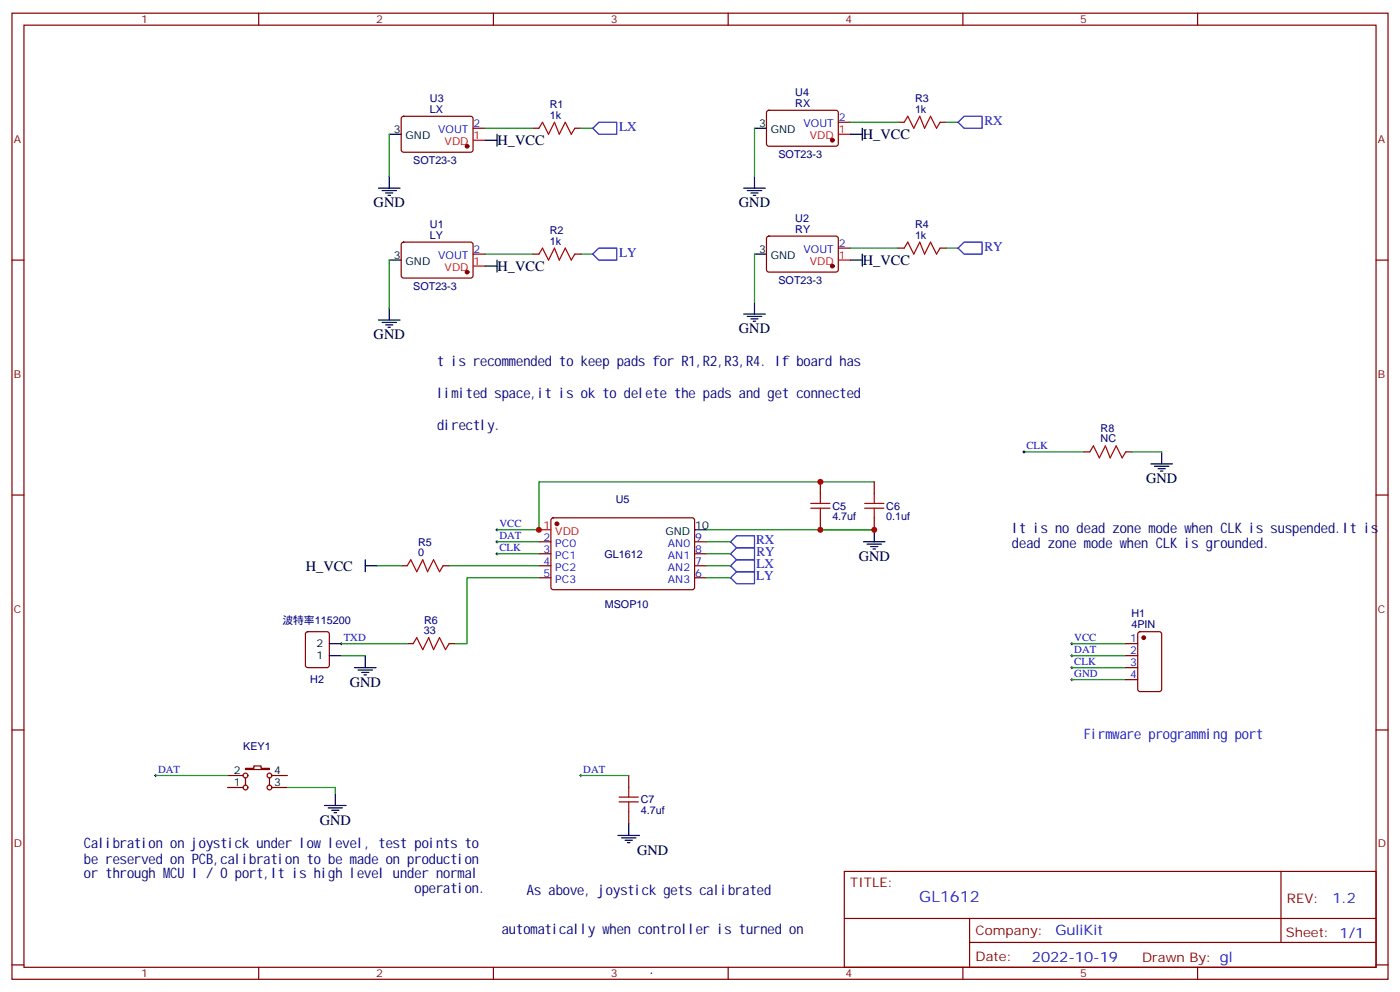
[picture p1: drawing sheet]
<svg xmlns="http://www.w3.org/2000/svg" width="412mm" height="292mm" viewBox="0 0 412 292" stroke-linecap="round" stroke-linejoin="round" font-family="sans-serif">
<g fill="none" stroke="#870000" stroke-width=".35">
<path d="M3.5 3.9h405.4v284.3h-405.4zM7.1 7.4h398.2v277.3h-398.2zM76.2 3.9v3.5M145.3 3.9v3.5M214.5 3.9v3.5M283.6 3.9v3.5M352.8 3.9v3.5M118.4 34.4l.5-.2 20 .1 .4 .6v9.5l-.7 .4-20-.1-.4-.6v-9.2zM139.3 37.7h3.6M157 37.7h1.7M169.3 37.7h1.8M226 32.7l.5-.2h20l.4 .7v9.4l-.7 .4h-20l-.4-.7v-9.1z"/>
<path d="M246.9 36h3.6M264.6 36h1.7M276.9 36h1.8M3.5 76.6h3.6M118.4 71.5l.5-.2h20l.4 .7v9.4l-.7 .4h-20l-.4-.7v-9.1zM139.3 74.8h3.6M157 74.8h1.7M169.3 74.8h1.8M226 69.7l.5-.2 20 .1 .4 .6v9.4l-.7 .5-20-.1-.4-.6v-9.2zM246.9 73h3.6M264.6 73h1.7M276.9 73h1.8"/>
<path d="M405.3 76.6h3.6M319.3 133h1.7M331.6 133h1.8M3.5 145.7h3.6M158.7 159.5h3.6M162.5 152.6l.5-.2 41.2 .1 .4 .6-.1 20-.6 .5-41.2-.1-.4-.6v-19.8zM204.6 159.5h3.5M241.7 141.8v3.5M241.7 152.4v3.5M257.5 141.8v3.5M257.5 152.4v3.5M405.3 145.7h3.6"/>
<path d="M118.2 166.5h1.7M130.5 166.5h1.8M158.7 163h3.6M158.7 166.5h3.6M158.7 170h3.6M204.6 163h3.5M204.6 166.5h3.5M204.6 170h3.5M90.2 186.1l.5-.2h5.6l.7 .4v9.5l-.4 .6-5.9 .1-.7-.5v-9.4zM119.9 189.4h1.8M132.3 189.4h1.8M331.6 189.4h3.5"/>
<path d="M331.6 196.5h3.5M331.6 193h3.5M335.4 186.1l.4-.2h5.7l.6 .4 .1 16.5-.5 .7-5.9 .1-.6-.5-.1-16.5zM3.5 214.8h3.6M331.6 200h3.5M405.3 214.8h3.6M67 231.8h4.6M67 228.2h4.6M72.3 226.1h2.5v-.7h2.1v.7h2.5v.4h-7.1zM72.3 229v2.1M79.4 229v2.1M80.1 231.8h4.6"/>
<path d="M80.1 228.2h4.6M185.2 228.2v3.6M185.2 238.8v3.6M248.7 256.5h156.6v28.2h-156.6zM377.3 256.5v20.9M248.7 270.3h156.5M285.6 277.4h119.6M285.6 270.3v14.1M3.5 284h3.6M76.2 284.7v3.5M145.3 284.7v3.5M214.5 284.7v3.5"/>
<path d="M283.6 284.7v3.5M352.8 284.7v3.5M405.3 284h3.6"/>
<circle cx="72.3" cy="228.2" r=".71"/>
<circle cx="72.3" cy="231.8" r=".71"/>
<circle cx="79.4" cy="228.2" r=".71"/>
<circle cx="79.4" cy="231.8" r=".71"/>
</g>
<g fill="none" stroke="#000" stroke-width=".35">
<path d="M114.7 39.5h3.5M146.4 39.5v3.5M222.2 37.7h3.6M250.5 39.5h3.5M254 37.7v3.6M111.5 55.4h6.3M112.5 56.1h4.3M113.6 56.8h2.1M114.3 57.5h.7M114.7 51.9v3.5M142.9 41.3h3.5M219.1 55.4h6.3"/>
<path d="M220.1 56.1h4.3M221.2 56.8h2.1M221.9 57.5h.7M222.2 51.9v3.5M114.7 76.6h3.5M142.9 78.3h3.5M146.4 76.6v3.5M222.2 74.8h3.6M250.5 76.6h3.5M254 74.8v3.5M111.5 94.2h6.3M112.5 94.9h4.3"/>
<path d="M113.6 95.6h2.1M114.3 96.3h.7M114.7 90.7v3.5M219.1 92.4h6.3M220.1 93.1h4.3M221.2 93.8h2.1M221.9 94.5h.7M222.2 88.9v3.5M339 136.5h6.4M340.1 137.2h4.2M341.1 137.9h2.2M341.8 138.6h.7"/>
<path d="M342.2 133v3.5M204.6 155.9h3.5M254.4 159.5h6.3M257.5 155.9v3.6M107.6 164.7v3.6M107.6 166.5h3.5M255.4 160.2h4.2M256.5 160.9h2.1M257.2 161.6h.7M97 193h3.5M97 189.4h3.5M104.4 196.5h6.4"/>
<path d="M105.5 197.2h4.2M106.5 197.9h2.2M107.2 198.6h.7M107.6 193v3.5M95.6 237.1h6.4M96.7 237.8h4.2M97.7 238.5h2.1M98.4 239.2h.7M98.8 233.5v3.6M182 245.9h6.4M183.1 246.6h4.2M184.1 247.3h2.2"/>
<path d="M184.9 248h.7M185.2 242.4v3.5"/>
</g>
<g fill="none" stroke="#a10000" stroke-width=".35">
<path d="M158.7 37.7l1.1-1.7 1.8 3.5 1.7-3.5 1.4 3.5 1.8-3.5 1.8 3.5 1-1.8M266.3 36l1.1-1.8 1.8 3.5 1.7-3.5 1.4 3.5 1.8-3.5 1.8 3.5 1-1.7M158.7 74.8l1.1-1.8 1.8 3.6 1.7-3.6 1.4 3.6 1.8-3.6 1.8 3.6 1-1.8M266.3 73l1.1-1.7 1.8 3.5 1.7-3.5 1.4 3.5 1.8-3.5 1.8 3.5 1-1.8M321 133l1.1-1.8 1.7 3.6 1.8-3.6 1.4 3.6 1.8-3.6 1.8 3.6 1-1.8M238.8 149.6h5.7M238.8 148.2h5.7M241.7 145.3v2.9M241.7 149.6v2.8M254.7 149.6h5.6M254.7 148.2h5.6M257.5 145.3v2.9"/>
<path d="M257.5 149.6v2.8M119.9 166.5l1.1-1.8 1.8 3.6 1.7-3.6 1.4 3.6 1.8-3.6 1.8 3.6 1-1.8M121.7 189.4l1.1-1.7 1.7 3.5 1.8-3.5 1.4 3.5 1.8-3.5 1.7 3.5 1.1-1.8M182.4 236h5.6M182.4 234.6h5.6M185.2 231.8v2.8M185.2 236v2.8"/>
</g>
<g fill="none" stroke="#000" stroke-width=".29">
<path d="M301.3 133h.7M301.6 132.6v.7M146 159.5h.8M146 155.9h.8M146.4 155.6v.7M146.4 159.1v.7M146 163h.8M146.4 162.6v.7M100.2 189.4h.7M100.5 189.1v.7M315.4 189.4h.7M315.4 193h.7"/>
<path d="M315.4 196.5h.7M315.7 189.1v.7M315.7 192.6v.7M315.7 196.1v.7M315.7 199.7v.7M315.4 200h.7M45.5 228.2h.7M45.9 227.9v.7M170.7 228.2h.7M171.1 227.9v.7"/>
</g>
<g fill="#870000" stroke="#870000" stroke-width=".35">
<circle cx="137.6" cy="80.1" r=".53"/>
<circle cx="245.2" cy="78.3" r=".53"/>
<circle cx="137.6" cy="43" r=".53"/>
<circle cx="245.2" cy="41.3" r=".53"/>
<circle cx="164" cy="154.2" r=".53"/>
<circle cx="336.9" cy="187.7" r=".53"/>
</g>
<path d="M246.9 39.5h3.6M139.3 41.3h3.6M139.3 78.3h3.6M246.9 76.6h3.6M158.7 155.9h3.6" fill="none" stroke="#f00" stroke-width=".35"/>
<g fill="none" stroke="#008700" stroke-width=".35">
<path d="M114.7 39.5v12.4M142.9 37.7h14.1M171.1 37.7h3.5M222.2 37.7v14.2M250.5 36h14.1M278.7 36h3.5M114.7 76.6v14.1M142.9 74.8h14.1M171.1 74.8h3.5M222.2 74.8v14.1M250.5 73h14.1M278.7 73h3.5"/>
<path d="M301.6 133h17.7M333.4 133h8.8M146.4 159.5h12.3M208.1 159.5h7.1M208.1 155.9h49.4M257.5 141.8h-98.8v14.1h-12.3M111.1 166.5h7.1M132.3 166.5h26.4M146.4 163h12.3M158.7 170h-21.1v19.4h-3.5M208.1 163h7.1M208.1 166.5h7.1"/>
<path d="M208.1 170h7.1M100.5 189.4h19.4M100.5 193h7.1M315.7 189.4h15.9M315.7 193h15.9M315.7 196.5h15.9M315.7 200h15.9M45.9 228.2h21.1M84.7 231.8h14.1v1.7M171.1 228.2h14.1"/>
</g>
<path d="M174.6 37.7l1.8-1.7h5.3v3.5h-5.3zM282.2 36l1.8-1.8h5.3v3.5h-5.3zM174.6 74.8l1.8-1.8h5.3v3.6h-5.3zM282.2 73l1.8-1.7h5.3v3.5h-5.3zM215.2 159.5l1.8-1.8h5.2v3.5h-5.2zM215.2 163l1.8-1.8h5.2v3.5h-5.2zM215.2 166.5l1.8-1.8h5.2v3.6h-5.2zM215.2 170l1.8-1.7h5.2v3.5h-5.2z" fill="none" stroke="#00f" stroke-width=".35"/>
<g fill="#c00">
<circle cx="241.7" cy="155.9" r=".88"/>
<circle cx="158.8" cy="155.9" r=".88"/>
<circle cx="241.7" cy="141.8" r=".88"/>
<circle cx="257.5" cy="155.9" r=".88"/>
</g>
<text font-size="4.6" fill="#00f" x="270.8" y="265.5">GL1612</text>
<g font-size="4.2">
<text x="254.2" y="40.9">H_VCC</text>
<text x="146.6" y="42.7">H_VCC</text>
<text x="110.1" y="61">GND</text>
<text x="217.7" y="61">GND</text>
<text x="254.2" y="78">H_VCC</text>
<text x="146.6" y="79.7">H_VCC</text>
<text x="110.1" y="99.8">GND</text>
<text x="217.7" y="98.1">GND</text>
<text x="337.6" y="142.2">GND</text>
<text x="90.1" y="168">H_VCC</text>
<text x="252.9" y="165.1">GND</text>
<text x="103" y="202.1">GND</text>
<text x="94.2" y="242.7">GND</text>
<text x="187.7" y="251.5">GND</text>
</g>
<g font-size="4.2" fill="#000080">
<text x="128.8" y="107.7">t is recommended to keep pads for R1,R2,R3,R4. If board has</text>
<text x="128.8" y="117.1">limited space,it is ok to delete the pads and get connected</text>
<text x="128.8" y="126.4">directly.</text>
<text x="298.1" y="156.9">It is no dead zone mode when CLK is suspended.It is</text>
<text x="298.1" y="161.3">dead zone mode when CLK is grounded.</text>
<text x="24.7" y="249.6">Calibration on joystick under low level, test points to</text>
<text x="24.7" y="254.3">be reserved on PCB,calibration to be made on production</text>
<text x="24.7" y="258.5">or through MCU I / O port,It is high level under normal</text>
<text x="122.1" y="262.7">operation.</text>
<text x="155.2" y="263.4">As above, joystick gets calibrated</text>
<text x="147.8" y="275">automatically when controller is turned on</text>
<text x="191.2" y="286.6">.</text>
</g>
<g font-size="4.2" fill="#00f">
<text x="319.3" y="217.6">Firmware programming port</text>
<text x="392.5" y="265.7">1.2</text>
<text x="310.9" y="275.3">GuliKit</text>
<text x="304" y="283.1">2022-10-19</text>
</g>
<g font-size="3.9" fill="#00f">
<text x="182.4" y="38.5">LX</text>
<text x="290" y="36.8">RX</text>
<text x="182.4" y="75.6">LY</text>
<text x="290" y="73.8">RY</text>
<text x="222.7" y="160.2">RX</text>
<text x="222.8" y="163.7">RY</text>
<text x="222.8" y="167.2">LX</text>
<text x="222.7" y="170.8">LY</text>
</g>
<g font-size="3.9" fill="#800">
<text x="250.5" y="261.1">TITLE:</text>
<text x="379.1" y="265.7">REV:</text>
<text x="287.4" y="275.3">Company:</text>
<text x="378.7" y="275.9">Sheet: 1/1</text>
<text x="287.4" y="282.9">Date:</text>
<text x="336.4" y="283">Drawn By: gl</text>
</g>
<g font-size="3.2" fill="#800">
<text x="41.6" y="6.9">1</text>
<text x="110.8" y="6.9">2</text>
<text x="179.9" y="6.9">3</text>
<text x="249.1" y="6.9">4</text>
<text x="318.2" y="6.9">5</text>
<text x="4.1" y="42">A</text>
<text x="405.9" y="42">A</text>
<text x="4.1" y="111.1">B</text>
<text x="405.9" y="111.1">B</text>
<text x="4.1" y="180.3">C</text>
<text x="405.9" y="180.3">C</text>
<text x="4.1" y="249.4">D</text>
<text x="405.9" y="249.4">D</text>
<text x="41.6" y="287.7">1</text>
<text x="110.8" y="287.7">2</text>
<text x="179.9" y="287.7">3</text>
<text x="249.1" y="287.7">4</text>
<text x="318.2" y="287.7">5</text>
</g>
<g font-size="3.2" fill="#000080">
<text x="234.3" y="28.3">U4</text>
<text x="126.7" y="33.2">LX</text>
<text x="126.7" y="30.1">U3</text>
<text x="161.9" y="34.9">1k</text>
<text x="161.9" y="31.9">R1</text>
<text x="234.3" y="31.4">RX</text>
<text x="269.5" y="33.2">1k</text>
<text x="269.5" y="30.1">R3</text>
<text x="229.3" y="46.6">SOT23-3</text>
<text x="121.7" y="48.3">SOT23-3</text>
<text x="234.3" y="65.4">U2</text>
<text x="126.7" y="70.2">LY</text>
<text x="126.7" y="67.1">U1</text>
<text x="161.9" y="72">1k</text>
<text x="161.9" y="68.9">R2</text>
<text x="234.3" y="68.4">RY</text>
<text x="269.5" y="70.2">1k</text>
<text x="269.5" y="67.1">R4</text>
<text x="229.3" y="83.6">SOT23-3</text>
<text x="121.7" y="85.4">SOT23-3</text>
<text x="324.2" y="130.2">NC</text>
<text x="324.2" y="127.1">R8</text>
<text x="181.4" y="147.9">U5</text>
<text x="245.2" y="153.2">4.7uf</text>
<text x="245.2" y="150">C5</text>
<text x="261.1" y="153.2">0.1uf</text>
<text x="261.1" y="150">C6</text>
<text x="123.1" y="160.6">R5</text>
<text x="123.1" y="163.7">0</text>
<text x="178" y="164.1">GL1612</text>
<text x="178.2" y="178.9">MSOP10</text>
<text x="83.2" y="183.5">波特率115200</text>
<text x="124.9" y="183.6">R6</text>
<text x="333.3" y="184.8">4PIN</text>
<text x="333.3" y="181.7">H1</text>
<text x="124.9" y="186.6">33</text>
<text x="91.4" y="201.2">H2</text>
<text x="71.6" y="220.6">KEY1</text>
<text x="188.7" y="239.6">4.7uf</text>
<text x="188.7" y="236.4">C7</text>
</g>
<g font-size="3.2" fill="#00f">
<text x="247.1" y="35.6">2</text>
<text x="129.1" y="39.2">VOUT</text>
<text x="139.5" y="37.4">2</text>
<text x="236.7" y="37.4">VOUT</text>
<text x="129.1" y="76.2">VOUT</text>
<text x="139.5" y="74.4">2</text>
<text x="236.7" y="74.4">VOUT</text>
<text x="247.1" y="72.7">2</text>
<text x="302.3" y="132.1">CLK</text>
<text x="147.1" y="155">VCC</text>
<text x="147.1" y="158.6">DAT</text>
<text x="160.1" y="159.1">2</text>
<text x="163.6" y="160.9">PC0</text>
<text x="196.7" y="160.9">AN0</text>
<text x="204.8" y="159.1">9</text>
<text x="147.1" y="162.1">CLK</text>
<text x="160.1" y="162.6">3</text>
<text x="160.1" y="166.2">4</text>
<text x="163.6" y="164.4">PC1</text>
<text x="163.6" y="167.9">PC2</text>
<text x="196.7" y="167.9">AN2</text>
<text x="196.7" y="164.4">AN1</text>
<text x="204.8" y="166.2">7</text>
<text x="204.8" y="162.6">8</text>
<text x="160.1" y="169.7">5</text>
<text x="163.6" y="171.4">PC3</text>
<text x="196.7" y="171.4">AN3</text>
<text x="204.8" y="169.7">6</text>
<text x="101.2" y="188.6">TXD</text>
<text x="316.4" y="188.6">VCC</text>
<text x="332.9" y="189.1">1</text>
<text x="316.4" y="192.1">DAT</text>
<text x="316.4" y="195.6">CLK</text>
<text x="332.9" y="196.1">3</text>
<text x="332.9" y="192.6">2</text>
<text x="316.4" y="199.1">GND</text>
<text x="332.9" y="199.7">4</text>
<text x="46.6" y="227.4">DAT</text>
<text x="171.8" y="227.4">DAT</text>
</g>
<g font-size="3.2">
<text x="116" y="39.2">3</text>
<text x="119.5" y="40.9">GND</text>
<text x="223.6" y="37.4">3</text>
<text x="227.1" y="39.2">GND</text>
<text x="116" y="76.2">3</text>
<text x="119.5" y="78">GND</text>
<text x="223.6" y="74.4">3</text>
<text x="227.1" y="76.2">GND</text>
<text x="204.8" y="155.6">10</text>
<text x="196" y="157.3">GND</text>
<text x="93.2" y="190.5">2</text>
<text x="93.2" y="194">1</text>
<text x="68.9" y="227.9">2</text>
<text x="80.8" y="227.9">4</text>
<text x="68.9" y="231.4">1</text>
<text x="80.8" y="231.4">3</text>
</g>
<g font-size="3.2" fill="#f00">
<text x="139.5" y="40.9">1</text>
<text x="238.6" y="40.9">VDD</text>
<text x="247.1" y="39.2">1</text>
<text x="131" y="42.7">VDD</text>
<text x="139.5" y="78">1</text>
<text x="238.6" y="78">VDD</text>
<text x="247.1" y="76.2">1</text>
<text x="131" y="79.7">VDD</text>
<text x="160.1" y="155.6">1</text>
<text x="163.6" y="157.3">VDD</text>
</g>
</svg>
